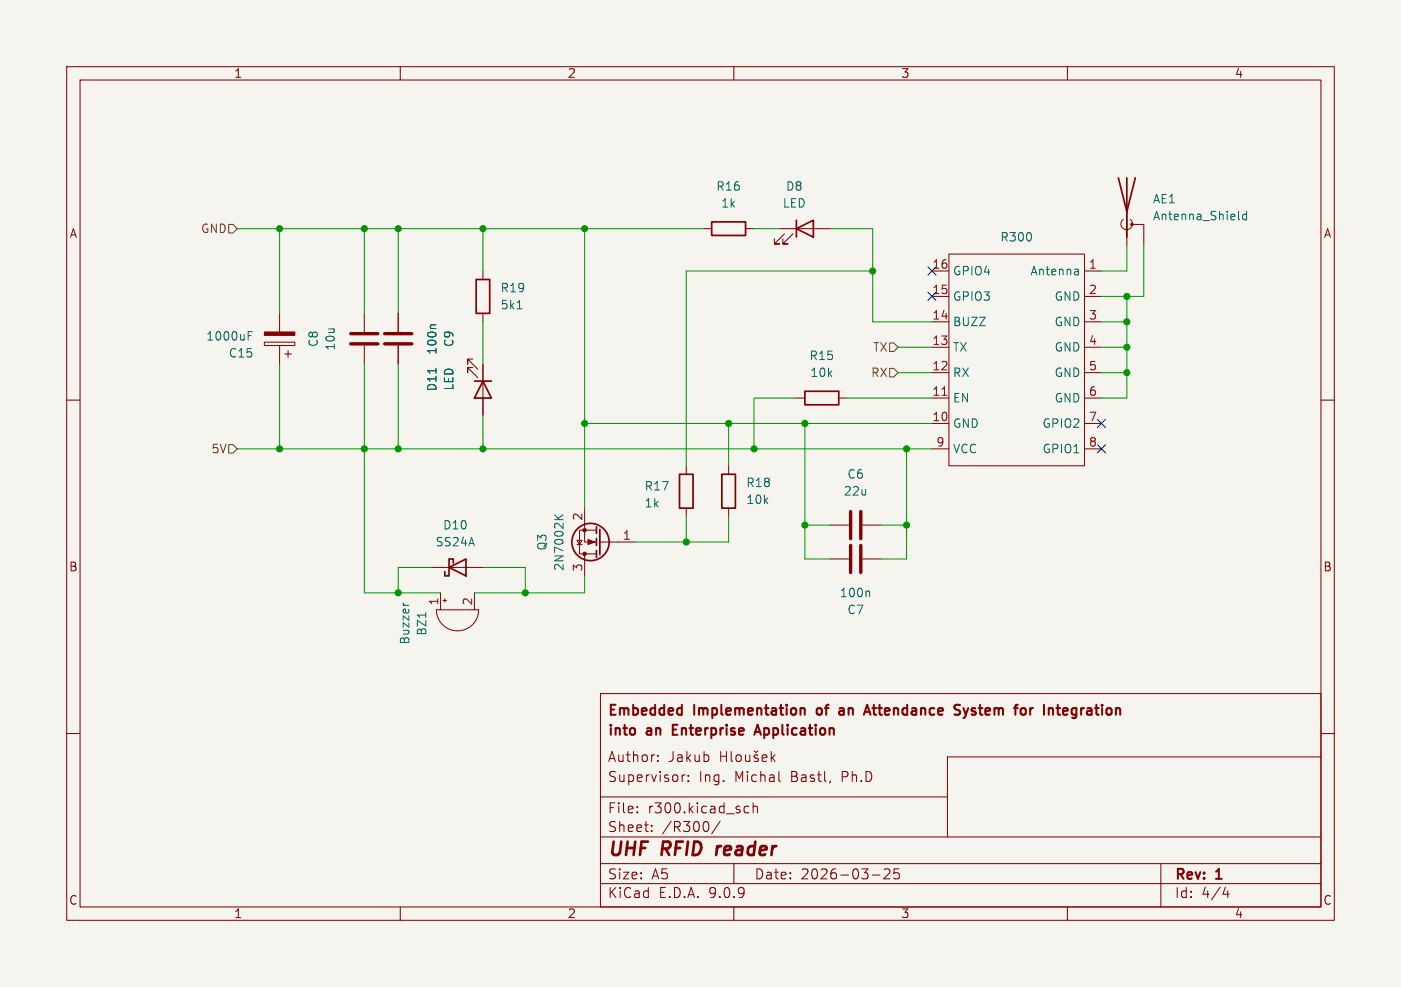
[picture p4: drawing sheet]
<svg xmlns="http://www.w3.org/2000/svg" width="210mm" height="148mm" viewBox="0 0 210 148" stroke-linecap="round" stroke-linejoin="round" font-family="sans-serif">
<path d="M0 0h210v148h-210z" fill="#f5f4ef" stroke="#f5f4ef" stroke-width=".15"/>
<g fill="none" stroke="#840000" stroke-width=".15">
<path d="M10 10h190v128h-190zM12 12h186v124h-186zM60 10v2M110 10v2M160 10v2M105.4 34.3h1.3M111.8 34.3h1.2M116.8 34.3h7.7M117.6 35.1l-1.5 1.5h.7h-.7v-.8M118.9 35.1l-1.6 1.5h.8h-.8v-.8M142.2 38.1h20.4v31.8h-20.4zM168.4 32.9a.85 .85 0 0 0-.1 1.2 .85 .85 0 0 0 1.2 0 .85 .85 0 0 0-.1-1.2"/>
<path d="M168.9 31.8v5M169.7 33.7h1.7v3.1M39.6 51.3h4.6v.5h-4.6zM41.9 47v2.8M41.9 51.8v2.8M42.7 53.1h1M43.2 52.6v1M54.6 47v2.8M54.6 51.8v2.8M59.7 47v2.8M59.7 51.8v2.8M70.9 53.8h-.8v.8v-.8l1.5 1.6"/>
<path d="M70.9 55.1h-.8v.8v-.8l1.5 1.5M72.4 40.6v1.3M72.4 47v1.3M72.4 54.6v7.6M119.4 59.7h1.2M125.7 59.7h1.3M139.7 59.7h2.5M139.7 40.6h2.5M139.7 44.5h2.5M139.7 48.3h2.5M139.7 52.1h2.5M139.7 55.9h2.5"/>
<path d="M162.6 59.7h2.5M162.6 40.6h2.5M162.6 44.5h2.5M162.6 48.3h2.5M162.6 52.1h2.5M162.6 55.9h2.5M10 60h2M87.6 76.2v5.1h1.8M89.4 79.5h-2.5v3.6h2.5M102.9 69.9v1.2M102.9 76.2v1.3M109.2 69.9v1.2"/>
<path d="M109.2 76.2v1.3M124.5 78.7h2.8M129.3 78.7h2.8M139.7 63.5h2.5M139.7 67.3h2.5M162.6 63.5h2.5M162.6 67.3h2.5M198 60h2M64.8 85.1h7.6M65.4 91.4h6.4a3.2 3.2 0 0 1-3.2 3.2 3.2 3.2 0 0 1-3.2-3.2zM66 88.9v2.5M66.4 90h.5"/>
<path d="M66.7 89.8v.5M71.1 88.9v2.5M86.5 81h.7l-.3 .7zM86.5 81.7h.7M87.6 83.1v3.3M89.9 81.3h5.3M124.5 83.8h2.8M129.3 83.8h2.8M10 110h2M90 104h108v32h-108zM98.6 114v.2M98.6 113.3v.1"/>
<path d="M102.3 116.2v1M102.7 116.2l-.3 .1-.1 .2M103.2 117v.2M103.2 116.3v.1M108 112.7v1.5M108 113.4h.9M108.9 112.7v1.5M109.6 112.7v1.3l.2 .2M110.4 113.3a.41 .41 0 0 1 .4-.1 .41 .41 0 0 1 .3 .3v.4a.41 .41 0 0 1-.4 .3 .41 .41 0 0 1-.4-.3zM111.7 113.2l.1 .9a.41 .41 0 0 0 .6-.1M112.4 113.2v1M113 112.6l.3 .2 .3-.2"/>
<path d="M113.6 113.3l-.4-.1-.2 .2 .1 .2 .5 .2v.3h-.6M114.3 113.7l.7-.2-.1-.2-.4-.1-.2 .2v.7h.6M115.6 112.7v1.5M115.8 113.6l.4 .6M116.2 113.2l-.6 .6M116.8 117l.2 .2M142 119.5h-52M198 110h2M198 113.5h-56v12M60 136v2M90 132.5h108M90 129.5h108"/>
<path d="M90 125.5h108M95.5 121.7v.2M95.5 121v.1M97.7 123.8v.1M97.7 124.5v.2M106.1 123.3a1.26 1.26 0 0 1 0 1.2M108 123.1l-1.3 1.9M110 136v2M110 129.5v3M111.7 121.8h.6M111.7 121h.6M112.9 121a.37 .37 0 0 1 .6 .1v.8"/>
<path d="M112.9 120.4v1.5M130.8 131.2h1.1M132.5 130.4l.3-.1 .5 .1a.41 .41 0 0 1 0 .5l-.8 .9h.9M134.8 130.3h-.8v.7l.2-.1h.5l.1 .2v.5l-.3 .2h-.3l-.2-.2M160 136v2M174 129.5v6.5M183.7 133l-.4 1.1h1M184 133.6v1"/>
</g>
<path d="M107.5 126.9l-.1 1.3" fill="none" stroke="#840000" stroke-width=".4"/>
<g fill="none" stroke="#840000" stroke-width=".3">
<path d="M100.8 109.4h.5M101.6 108.7h-.8v1.5h.8M113.1 110.2l.5-1.5 .5 1.5M113.2 109.8h.7M120.1 106.3h.5v.9M122.5 106.3v.7M125.8 107l.2 .2 .5-.1M125.8 106.3l.5-.1 .2 .2M126.5 106.5l-.5 .1-.2 .2M129.5 107.2l.5-1.5 .5 1.5M129.6 106.8h.7M130.8 106.2h.5"/>
<path d="M143.3 106.4a.55 .55 0 0 1 .6 .4l-.1 .3-.5 .1M143.3 105.7l.6 .1M144.4 106.2l.4 1M144.8 107.2l-.2 .3-.2 .2M145.1 106.2l-.3 1M153.5 106.2l.3 .3v.4l-.3 .3M154.4 106.2v1M154.6 106.3l-.2 .2M158.3 106.2h.6M158.6 107.1l.3 .1M159.6 106.2l-.3 .2v.6l.3 .2M160.1 106.5l-.8 .2"/>
</g>
<path d="M52.6 51.6h4M52.6 50h4M57.7 51.6h4M57.7 50h4M127.5 76.7v4.1M129 76.7v4.1M127.5 81.8v4.1M129 81.8v4.1" fill="none" stroke="#840000" stroke-width=".51"/>
<g fill="none" stroke="#006464" stroke-width=".15">
<path d="M185.7 32.9l.1 .1M186.9 31.7v1.3M186.9 32.2l-.4-.1-.2 .3v.3l.1 .2h.5M37.2 50.3h.4M37.2 49.7h.6M65.3 55.2v.8M65.3 48.7h-.6l-.2 .2M77.5 46.3h.7M161.5 40.4l.1 .2v.6M161.6 41.2h-.4M161.6 40.7h-.4M83.1 77.2l.8 .7"/>
<path d="M84.4 77.2l-.7 .5M60.4 90.4l.1 .3M63.8 91.9v.7M130.2 88.6l.2 .2v.7"/>
</g>
<g fill="none" stroke="#840000" stroke-width=".25">
<path d="M106.7 33.3h5.1v2h-5.1zM119.4 34.3l2.5-1.3v2.6zM119.4 33v2.6M167.6 26.7l1.3 5.1 1.3-5.1M168.9 26.7v8.9M71.1 57.2h2.6M71.4 41.9h2v5.1h-2zM72.4 57.2l1.3 2.5h-2.6zM120.6 58.7h5.1v2h-5.1zM89.4 79v1M89.9 79.4v3.8M101.9 71.1h2v5.1h-2z"/>
<path d="M108.2 71.1h2v5.1h-2zM67.3 85.1l2.5-1.3v2.6zM67.9 84.5v-.7h-.6v2.6h-.6v-.7M89.4 80.8v1M89.4 82.6v1"/>
<circle cx="88.5" cy="81.3" r="2.79"/>
</g>
<g fill="#840000" stroke="#840000" stroke-width=".15">
<path d="M88.1 80.9l1.1 .4-1.1 .4z"/>
<path d="M39.6 49.8h4.6v.5h-4.6z"/>
<circle cx="87.6" cy="83.1" r=".25"/>
<circle cx="87.6" cy="79.5" r=".25"/>
<circle cx="169.7" cy="33.7" r=".18"/>
</g>
<path d="M141.2 59.3h.7" fill="none" stroke="#a90000" stroke-width=".15"/>
<path d="M34.3 33.7h.6l.7 .6-.7 .6h-.6zM133.3 51.4h.7l.6 .7-.6 .6h-.7zM133.3 55.2h.7l.6 .7-.6 .6h-.7zM34.3 66.7h.6l.7 .6-.7 .6h-.6z" fill="none" stroke="#725600" stroke-width=".15"/>
<g fill="none" stroke="#009600" stroke-width=".15">
<path d="M35.6 34.3h69.8M41.9 34.3v12.7M54.6 34.3v12.7M59.7 34.3v12.7M72.4 34.3v6.3M87.6 34.3v41.9M113 34.3h3.8M124.5 34.3h6.3v14h8.9M168.9 36.8v3.8h-3.8M171.4 36.8v7.7h-6.3M41.9 54.6v12.7M54.6 54.6v34.3h11.4"/>
<path d="M59.7 54.6v12.7M72.4 48.3v6.3M119.4 59.7h-6.4v7.6M127 59.7h12.7M130.8 40.6h-27.9v29.3M134.6 55.9h5.1M134.6 52.1h5.1M165.1 55.9h3.8M165.1 48.3h3.8M165.1 52.1h3.8M168.9 44.5v15.2h-3.8M35.6 67.3h104.1"/>
<path d="M72.4 62.2v5.1M87.6 63.5h52.1M102.9 77.5v3.8M109.2 77.5v3.8h-14M109.2 63.5v6.4M120.6 63.5v20.3h3.9M120.6 78.7h3.9M132.1 78.7h3.8M135.9 67.3v16.5h-3.8M64.8 85.1h-5.1v3.8M72.4 85.1h6.3v3.8M87.6 86.4v2.5h-16.5"/>
</g>
<path d="M139.1 43.8l1.2 1.3M139.1 40l1.2 1.2M140.3 43.8l-1.2 1.3M140.3 40l-1.2 1.2M164.5 66.7l1.2 1.2M164.5 62.9l1.2 1.2M165.7 66.7l-1.2 1.2M165.7 62.9l-1.2 1.2" fill="none" stroke="#000084" stroke-width=".15"/>
<g fill="#009600" stroke="#009600" stroke-width=".15">
<circle cx="87.6" cy="34.3" r=".46"/>
<circle cx="72.4" cy="34.3" r=".46"/>
<circle cx="72.4" cy="67.3" r=".46"/>
<circle cx="87.6" cy="63.5" r=".46"/>
<circle cx="113" cy="67.3" r=".46"/>
<circle cx="102.9" cy="81.3" r=".46"/>
<circle cx="120.6" cy="78.7" r=".46"/>
<circle cx="109.2" cy="63.5" r=".46"/>
<circle cx="120.6" cy="63.5" r=".46"/>
<circle cx="135.9" cy="67.3" r=".46"/>
<circle cx="135.9" cy="78.7" r=".46"/>
<circle cx="130.8" cy="40.6" r=".46"/>
<circle cx="78.7" cy="88.9" r=".46"/>
<circle cx="59.7" cy="88.9" r=".46"/>
<circle cx="59.7" cy="34.3" r=".46"/>
<circle cx="54.6" cy="34.3" r=".46"/>
<circle cx="54.6" cy="67.3" r=".46"/>
<circle cx="59.7" cy="67.3" r=".46"/>
<circle cx="41.9" cy="34.3" r=".46"/>
<circle cx="41.9" cy="67.3" r=".46"/>
<circle cx="168.9" cy="44.5" r=".46"/>
<circle cx="168.9" cy="55.9" r=".46"/>
<circle cx="168.9" cy="48.3" r=".46"/>
<circle cx="168.9" cy="52.1" r=".46"/>
</g>
<g font-size="2.8" fill="#840000">
<text x="91" y="128.9">UHF</text>
<text x="99.2" y="128.9">RFID</text>
<text x="108.2" y="128.9">reader</text>
</g>
<g font-size="2.1" fill="#840000">
<text x="91" y="107.7">Embedded</text>
<text x="104.1" y="107.7">Implementation</text>
<text x="123.1" y="107.7">of</text>
<text x="127.1" y="107.7">an</text>
<text x="131.5" y="107.7">Attendance</text>
<text x="145.6" y="107.7">System</text>
<text x="155.2" y="107.7">for</text>
<text x="160.1" y="107.7">Integration</text>
<text x="91" y="110.7">into</text>
<text x="97" y="110.7">an</text>
<text x="101.5" y="110.7">Enterprise</text>
<text x="114.5" y="110.7">Application</text>
<text x="91" y="114.5">Author:</text>
<text x="91" y="117.5">Supervisor:</text>
<text x="100.2" y="114.5">Jakub</text>
<text x="104.7" y="117.5">Ing.</text>
<text x="110.2" y="117.5">Michal</text>
<text x="118.7" y="117.5">Bastl,</text>
<text x="126.4" y="117.5">Ph.D</text>
<text x="91" y="122.2">File:</text>
<text x="91" y="125">Sheet:</text>
<text x="97.1" y="122.2">r300.kicad_sch</text>
<text x="99.2" y="125">/R300/</text>
<text x="91" y="134.9">KiCad</text>
<text x="91" y="132.1">Size:</text>
<text x="97.7" y="132.1">A5</text>
<text x="98.7" y="134.9">E.D.A.</text>
<text x="106.3" y="134.9">9.0.9</text>
<text x="113" y="132.1">Date:</text>
<text x="120" y="132.1">2026-03-25</text>
<text x="176" y="132.3">Rev:</text>
<text x="176" y="134.9">Id:</text>
<text x="180.1" y="134.9">4/4</text>
<text x="182.4" y="132.3">1</text>
</g>
<g font-size="1.8" fill="#840000">
<text x="35" y="11.9">1</text>
<text x="85" y="11.9">2</text>
<text x="135" y="11.9">3</text>
<text x="185" y="11.9">4</text>
<text x="10.3" y="35.9">A</text>
<text x="198.4" y="35.9">A</text>
<text x="10.3" y="85.9">B</text>
<text x="198.3" y="85.9">B</text>
<text x="10.3" y="135.9">C</text>
<text x="35" y="137.9">1</text>
<text x="85" y="137.9">2</text>
<text x="135" y="137.9">3</text>
<text x="185" y="137.9">4</text>
<text x="198.3" y="135.9">C</text>
</g>
<g font-size="1.8" fill="#006464">
<text x="107.3" y="28.8">R16</text>
<text x="117.7" y="28.8">D8</text>
<text x="108" y="31.3">1k</text>
<text x="117.2" y="31.3">LED</text>
<text x="172.7" y="30.7">AE1</text>
<text x="172.7" y="33.2">Antenna_Shield</text>
<text x="142.7" y="41.5">GPIO4</text>
<text x="149.8" y="36.4">R300</text>
<text x="154.3" y="41.5">Antenna</text>
<text x="74.9" y="46.6">5k1</text>
<text x="74.9" y="44">R19</text>
<text x="142.7" y="45.3">GPIO3</text>
<text x="158" y="45.3">GND</text>
<text x="30.8" y="51.3">1000uF</text>
<text x="34.2" y="53.8">C15</text>
<text x="47.9" y="52.1" transform="rotate(-90 47.9 52.1)">C8</text>
<text x="50.4" y="52.7" transform="rotate(-90 50.4 52.7)">10u</text>
<text x="65.6" y="53.3" transform="rotate(-90 65.6 53.3)">100n</text>
<text x="68.2" y="52.1" transform="rotate(-90 68.2 52.1)">C9</text>
<text x="142.7" y="49.1">BUZZ</text>
<text x="142.7" y="52.9">TX</text>
<text x="158" y="49.1">GND</text>
<text x="158" y="52.9">GND</text>
<text x="65.6" y="58.8" transform="rotate(-90 65.6 58.8)">D11</text>
<text x="68.2" y="58.7" transform="rotate(-90 68.2 58.7)">LED</text>
<text x="121.2" y="54.2">R15</text>
<text x="121.4" y="56.7">10k</text>
<text x="142.7" y="56.7">RX</text>
<text x="158" y="56.7">GND</text>
<text x="142.7" y="60.6">EN</text>
<text x="142.7" y="64.4">GND</text>
<text x="156.2" y="64.4">GPIO2</text>
<text x="158" y="60.6">GND</text>
<text x="126.9" y="72">C6</text>
<text x="142.7" y="68.2">VCC</text>
<text x="156.2" y="68.2">GPIO1</text>
<text x="96.5" y="73.8">R17</text>
<text x="96.5" y="76.3">1k</text>
<text x="111.8" y="75.8">10k</text>
<text x="111.8" y="73.3">R18</text>
<text x="126.4" y="74.5">22u</text>
<text x="65.2" y="82.1">SS24A</text>
<text x="66.3" y="79.6">D10</text>
<text x="82.1" y="82.7" transform="rotate(-90 82.1 82.7)">Q3</text>
<text x="84.7" y="85.7" transform="rotate(-90 84.7 85.7)">2N7002K</text>
<text x="125.8" y="89.8">100n</text>
<text x="64.1" y="95.4" transform="rotate(-90 64.1 95.4)">BZ1</text>
<text x="126.9" y="92.3">C7</text>
<text x="61.6" y="96.7" transform="rotate(-90 61.6 96.7)">Buzzer</text>
</g>
<g font-size="1.8" fill="#725600">
<text x="30" y="35.2">GND</text>
<text x="130.8" y="52.9">TX</text>
<text x="130.5" y="56.7">RX</text>
<text x="31.6" y="68.2">5V</text>
</g>
<g font-size="1.8" fill="#a90000">
<text x="139.7" y="40.4">16</text>
<text x="163.1" y="40.4">1</text>
<text x="139.7" y="44.2">15</text>
<text x="163.1" y="44.2">2</text>
<text x="139.7" y="48">14</text>
<text x="139.7" y="51.8">13</text>
<text x="163.1" y="48">3</text>
<text x="163.1" y="51.8">4</text>
<text x="139.7" y="55.6">12</text>
<text x="139.7" y="59.4">11</text>
<text x="163.1" y="55.6">5</text>
<text x="163.1" y="59.4">6</text>
<text x="139.7" y="63.2">10</text>
<text x="163.1" y="63.2">7</text>
<text x="140.3" y="67.1">9</text>
<text x="163.1" y="67.1">8</text>
<text x="87.4" y="78.2" transform="rotate(-90 87.4 78.2)">2</text>
<text x="93.3" y="81">1</text>
<text x="87.4" y="85.8" transform="rotate(-90 87.4 85.8)">3</text>
<text x="65.8" y="90.9" transform="rotate(-90 65.8 90.9)">1</text>
<text x="70.9" y="90.9" transform="rotate(-90 70.9 90.9)">2</text>
</g>
</svg>
